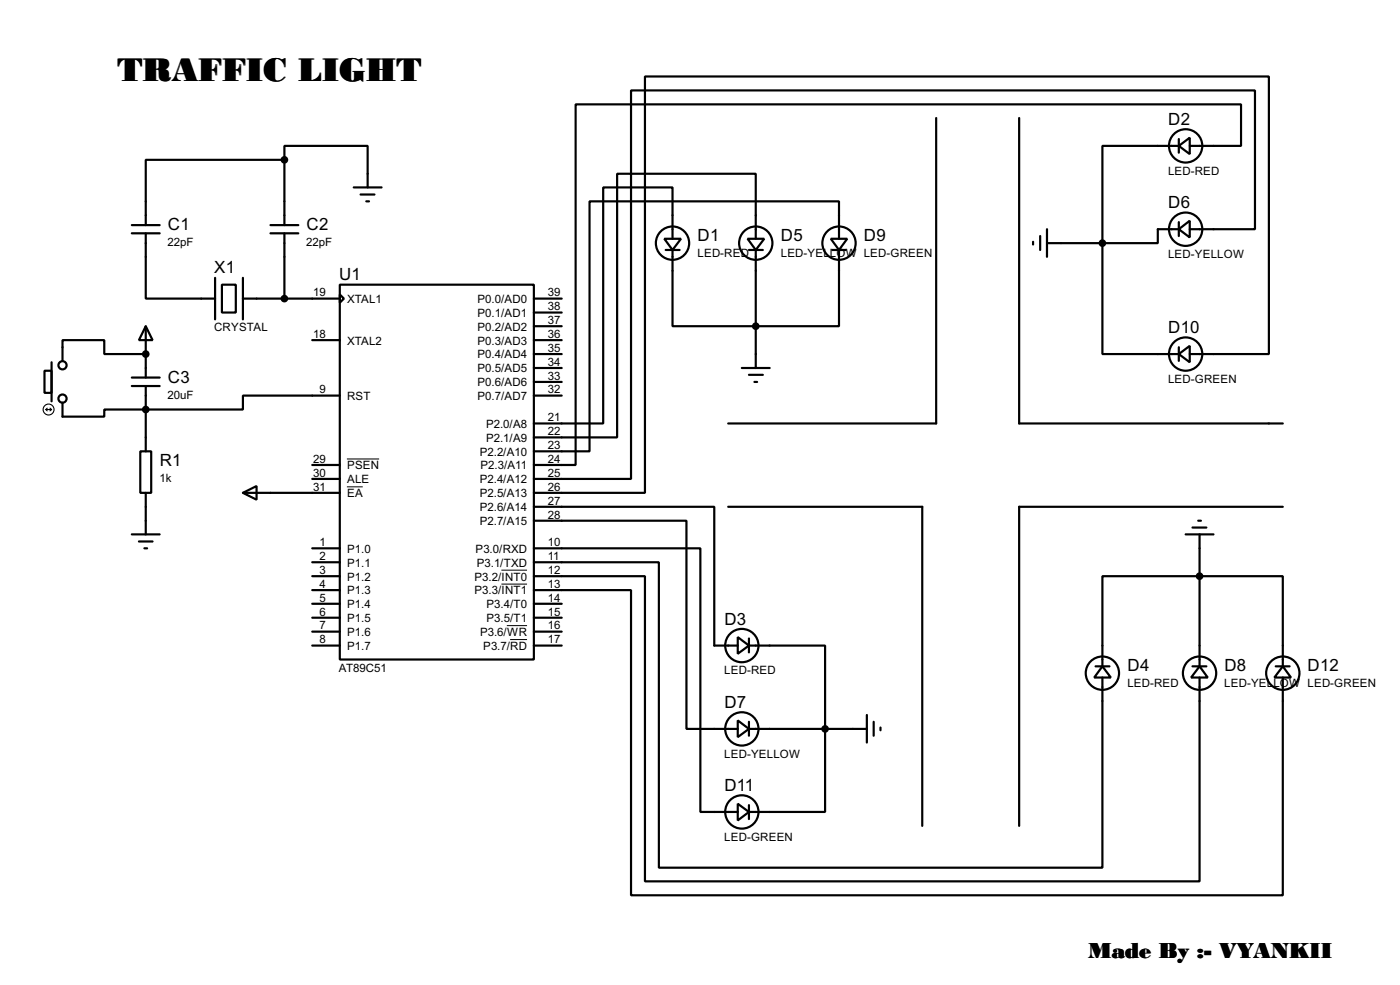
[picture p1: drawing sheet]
<svg xmlns="http://www.w3.org/2000/svg" width="256mm" height="180mm" viewBox="0 0 256 180" stroke-linecap="round" stroke-linejoin="round" font-family="sans-serif">
<g fill="none" stroke="#000" stroke-width=".4">
<path d="M52.1 29.3h-25.4v11.9M52.1 29.3v-2.6h15.3v7.6M52.1 29.3v11.9M64.8 34.3h5.1M66.1 35.6h2.5M67.1 36.9h.5M171.5 21.6v55.9h-38.1M186.7 21.6v55.9h48.3M216 26.7l2-1.5v3zM216 26.7h-14v17.8M216 25.5v2.5M218 26.7h9.4v-7.6h-121.9v66h-7.7"/>
<path d="M24.2 42.7h5.1M24.2 41.2h5.1M26.7 59.7l1.3 2.6h-2.5zM26.7 42.7v12h12.7M26.7 59.7v9.4M39.4 50.9v7.6M40.7 52.1h2.5v5.1h-2.5zM44.5 54.7h17.8M44.5 50.9v7.6M49.6 42.7h5.1M49.6 41.2h5.1M52.1 42.7v12"/>
<path d="M62.3 52.1h35.5v68.6h-35.5zM62.3 53.9l.7 .8-.7 .7zM97.8 54.7h5.1M97.8 57.2h5.1M97.8 59.7h5.1M121.7 43.7h3.1l-1.6 2.1zM122 45.8h2.5M123.2 43.7v-9.4h-12.7v43.2h-12.7M123.2 45.8v13.9h30.5v-13.9M137 43.7h3l-1.5 2.1zM137.2 45.8h2.6M138.5 43.7v-11.9h-25.4v48.3h-15.3"/>
<path d="M138.5 45.8v21.6M152.2 43.7h3l-1.5 2.1zM152.5 45.8h2.5M153.7 43.7v-6.8h-45.7v45.7h-10.2M189.3 44.3v.5M190.6 43.2v2.6M191.8 44.5h10.2M191.8 42v5M202 44.5v20.3h14M216 42l2-1.6v3.1zM216 42h-3.9v2.5h-10.1M216 40.7v2.5"/>
<path d="M218 42h11.9v-25.4h-114.3v71.1h-17.8M8.2 67.9h1.3v4h-1.3zM9.5 66.3v7.2M24.2 70.7h5.1M24.2 69.1h5.1M26.7 64.8h-7.6v-2.5h-7.6v3.8M26.7 70.7v11.9M57.2 62.3h5.1M62.3 72.4h-17.8v2.6h-25.4v1.3h-7.6v-2.6M97.8 62.3h5.1M97.8 72.4h5.1M97.8 64.8h5.1"/>
<path d="M97.8 67.4h5.1M97.8 69.9h5.1M135.9 67.4h5.1M137.2 68.6h2.6M138.2 69.9h.5M216 64.8l2-1.5v3zM216 63.6v2.5M218 64.8h14.5v-50.8h-114.3v76.2h-20.4M24.2 97.8h5.1M25.5 99.1h2.5M25.7 82.6h2v7.6h-2zM26.7 90.2v7.6"/>
<path d="M44.5 90.2l2.5-1.2v2.5zM44.5 90.2h17.8M57.2 87.7h5.1M57.2 85.1h5.1M97.8 92.8h33.1v25.4h4.3M97.8 95.3h28v38.1h9.4M133.4 92.8h35.6v58.4M217.2 97.8h5.1M218.5 96.6h2.5M219.5 95.3h.5M219.8 97.8v24.2M235 92.8h-48.3v58.4"/>
<path d="M26.5 100.4h.5M57.2 100.4h5.1M57.2 102.9h5.1M57.2 105.5h5.1M57.2 108h5.1M57.2 110.5h5.1M57.2 113.1h5.1M57.2 115.6h5.1M57.2 118.2h5.1M97.8 100.4h30.5v48.2h6.9M97.8 102.9h22.9v55.9h81.3v-34.8M97.8 105.5h20.4v55.8h101.6v-37.3"/>
<path d="M97.8 108h17.8v55.9h119.4v-39.9M97.8 110.5h5.1M97.8 113.1h5.1M97.8 115.6h5.1M97.8 118.2h5.1M135.2 116.6l2 1.6-2 1.5zM137.2 118.2h14v30.4h-14M137.2 116.9v2.5M135.2 131.9l2 1.5-2 1.5zM137.2 133.4h21.6M137.2 132.1v2.6M158.8 130.9v5"/>
<path d="M160.1 132.1v2.6M161.3 133.2v.5M200.7 122h2.6M202 122l1.5 2h-3zM202 122v-16.5h33v16.5M218.5 122h2.5M219.8 122l1.5 2h-3.1zM233.7 122h2.6M235 122l1.5 2h-3zM135.2 147.1l2 1.5-2 1.6zM137.2 147.4v2.5"/>
<circle cx="217.2" cy="26.7" r="3.1"/>
<circle cx="123.2" cy="44.5" r="3.1"/>
<circle cx="138.4" cy="44.5" r="3.1"/>
<circle cx="153.7" cy="44.5" r="3.1"/>
<circle cx="217.2" cy="42" r="3.1"/>
<circle cx="11.4" cy="73" r=".75"/>
<circle cx="11.4" cy="66.9" r=".75"/>
<circle cx="217.2" cy="64.8" r="3.1"/>
<circle cx="135.9" cy="118.2" r="3.1"/>
<circle cx="135.9" cy="133.4" r="3.1"/>
<circle cx="201.9" cy="123.2" r="3.1"/>
<circle cx="219.7" cy="123.2" r="3.1"/>
<circle cx="235" cy="123.2" r="3.1"/>
<circle cx="135.9" cy="148.6" r="3.1"/>
</g>
<g fill="#000">
<circle cx="26.7" cy="64.8" r=".2"/>
<circle cx="26.7" cy="75" r=".2"/>
</g>
<path d="M63.6 89.1h2.9M63.6 84h5.9M91.9 104.4h4.7M91.9 106.9h4.7M92.9 114.5h3.7M93.5 117.1h3.1" fill="none" stroke="#000" stroke-width=".18"/>
<g fill="#000" stroke="#000" stroke-width=".4">
<circle cx="52.1" cy="29.3" r=".5"/>
<circle cx="52.1" cy="54.7" r=".5"/>
<circle cx="138.4" cy="59.7" r=".5"/>
<circle cx="201.9" cy="44.5" r=".5"/>
<circle cx="26.7" cy="64.8" r=".5"/>
<circle cx="26.7" cy="75" r=".5"/>
<circle cx="219.7" cy="105.5" r=".5"/>
<circle cx="151.1" cy="133.4" r=".5"/>
</g>
<g fill="none" stroke="#000" stroke-width=".2">
<path d="M8.4 75h1.1M8.4 75l.3 .2M8.7 74.7l-.3 .3M9.2 74.7l.3 .3M9.5 75l-.3 .2"/>
<circle cx="8.9" cy="75" r="1"/>
</g>
<text font-size="7.3" x="21.5" y="14.8">TRAFFIC LIGHT</text>
<text font-size="4.9" x="199.3" y="175.4">Made By :- VYANKII</text>
<g font-size="3.5">
<text x="214" y="22.9">D2</text>
<text x="214" y="38.1">D6</text>
<text x="30.8" y="42.1">C1</text>
<text x="56.2" y="42.1">C2</text>
<text x="127.8" y="44.1">D1</text>
<text x="143.1" y="44.1">D5</text>
<text x="158.3" y="44.1">D9</text>
<text x="39.3" y="50.1">X1</text>
<text x="62.1" y="51.3">U1</text>
<text x="214" y="61">D10</text>
<text x="30.8" y="70.1">C3</text>
<text x="29.3" y="85.3">R1</text>
<text x="132.7" y="114.3">D3</text>
<text x="206.6" y="122.9">D4</text>
<text x="224.3" y="122.9">D8</text>
<text x="239.6" y="122.9">D12</text>
<text x="132.7" y="129.6">D7</text>
<text x="132.7" y="144.8">D11</text>
</g>
<g font-size="2.4">
<text x="214" y="31.9">LED-RED</text>
<text x="30.7" y="45">22pF</text>
<text x="56.1" y="45">22pF</text>
<text x="127.8" y="47.1">LED-RED</text>
<text x="143" y="47.1">LED-YELLOW LED-GREEN</text>
<text x="214" y="47.2">LED-YELLOW</text>
<text x="57.4" y="54.3">19</text>
<text x="63.6" y="55.4">XTAL1</text>
<text x="87.5" y="55.4">P0.0/AD0</text>
<text x="87.5" y="58">P0.1/AD1</text>
<text x="100.4" y="54.3">39</text>
<text x="100.4" y="56.8">38</text>
<text x="100.4" y="59.3">37</text>
<text x="39.2" y="60.7">CRYSTAL</text>
<text x="57.4" y="61.9">18</text>
<text x="63.6" y="63.1">XTAL2</text>
<text x="87.5" y="60.5">P0.2/AD2</text>
<text x="87.5" y="63.1">P0.3/AD3</text>
<text x="87.5" y="65.6">P0.4/AD4</text>
<text x="100.4" y="61.9">36</text>
<text x="100.4" y="64.4">35</text>
<text x="58.6" y="72">9</text>
<text x="87.5" y="68.1">P0.5/AD5</text>
<text x="87.5" y="70.7">P0.6/AD6</text>
<text x="100.4" y="67">34</text>
<text x="100.4" y="69.5">33</text>
<text x="100.4" y="72">32</text>
<text x="214" y="70.1">LED-GREEN</text>
<text x="30.7" y="73">20uF</text>
<text x="63.6" y="73.2">RST</text>
<text x="87.5" y="73.2">P0.7/AD7</text>
<text x="100.4" y="77.1">21</text>
<text x="87.9" y="83.4">P2.2/A10</text>
<text x="89" y="78.3">P2.0/A8</text>
<text x="89" y="80.8">P2.1/A9</text>
<text x="100.4" y="79.7">22</text>
<text x="100.4" y="82.2">23</text>
<text x="29.2" y="88.2">1k</text>
<text x="57.4" y="87.3">30</text>
<text x="57.4" y="89.8">31</text>
<text x="57.4" y="84.7">29</text>
<text x="63.6" y="88.5">ALE</text>
<text x="63.6" y="85.9">PSEN</text>
<text x="87.9" y="88.5">P2.4/A12</text>
<text x="88" y="85.9">P2.3/A11</text>
<text x="100.4" y="84.7">24</text>
<text x="100.4" y="87.3">25</text>
<text x="100.4" y="89.8">26</text>
<text x="63.6" y="91">EA</text>
<text x="87.9" y="91">P2.5/A13</text>
<text x="87.9" y="93.6">P2.6/A14</text>
<text x="100.4" y="94.9">28</text>
<text x="100.4" y="92.4">27</text>
<text x="58.6" y="100">1</text>
<text x="63.6" y="101.2">P1.0</text>
<text x="87.1" y="101.2">P3.0/RXD</text>
<text x="87.9" y="96.1">P2.7/A15</text>
<text x="100.4" y="100">10</text>
<text x="58.6" y="102.5">2</text>
<text x="58.6" y="105.1">3</text>
<text x="58.6" y="107.6">4</text>
<text x="63.6" y="103.7">P1.1</text>
<text x="63.6" y="106.3">P1.2</text>
<text x="86.9" y="106.3">P3.2/INT0</text>
<text x="87.3" y="103.7">P3.1/TXD</text>
<text x="100.4" y="102.5">11</text>
<text x="100.4" y="105.1">12</text>
<text x="100.4" y="107.6">13</text>
<text x="58.6" y="110.1">5</text>
<text x="58.6" y="112.7">6</text>
<text x="63.6" y="108.8">P1.3</text>
<text x="63.6" y="111.3">P1.4</text>
<text x="63.6" y="113.9">P1.5</text>
<text x="86.9" y="108.8">P3.3/INT1</text>
<text x="89.1" y="111.3">P3.4/T0</text>
<text x="89.1" y="113.9">P3.5/T1</text>
<text x="100.4" y="110.1">14</text>
<text x="100.4" y="112.7">15</text>
<text x="58.6" y="115.2">7</text>
<text x="58.6" y="117.8">8</text>
<text x="63.6" y="116.4">P1.6</text>
<text x="63.6" y="119">P1.7</text>
<text x="87.9" y="116.4">P3.6/WR</text>
<text x="88.5" y="119">P3.7/RD</text>
<text x="100.4" y="117.8">17</text>
<text x="100.4" y="115.2">16</text>
<text x="62.1" y="122.9">AT89C51</text>
<text x="132.7" y="123.4">LED-RED</text>
<text x="206.5" y="125.8">LED-RED</text>
<text x="224.3" y="125.8">LED-YELLOW LED-GREEN</text>
<text x="132.7" y="138.7">LED-YELLOW</text>
<text x="132.7" y="153.9">LED-GREEN</text>
</g>
</svg>
